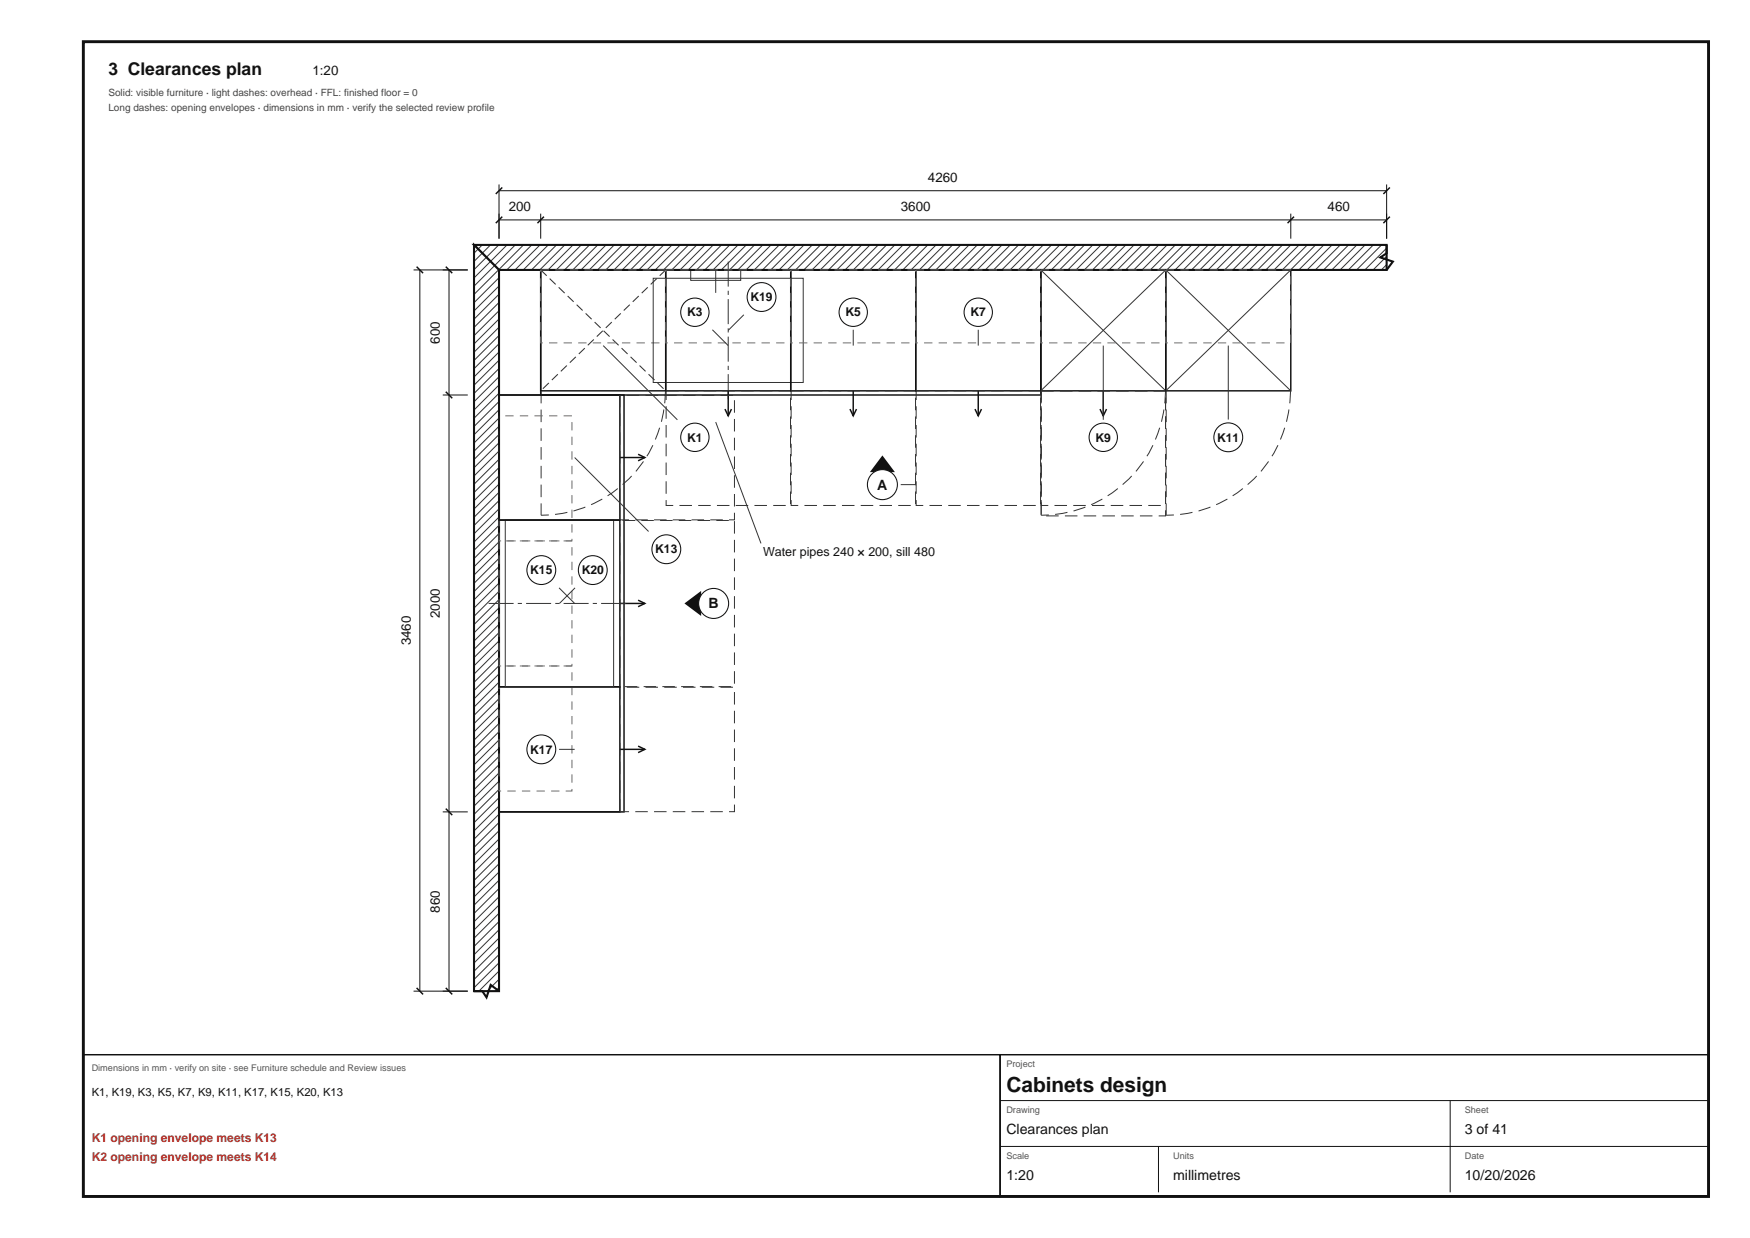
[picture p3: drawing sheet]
<svg xmlns="http://www.w3.org/2000/svg" width="420mm" height="297mm" viewBox="0 0 420 297" stroke-linecap="round" stroke-linejoin="round" font-family="sans-serif">
<path d="M20 10h390.1v277h-390.1z" fill="none" stroke="#111" stroke-width=".7" stroke-linecap="butt"/>
<path d="M113.8 58.8h219v6h-219z" fill="#fff"/>
<g fill="none" stroke="#333" stroke-width=".24">
<path d="M113.8 58.8h-.1M115.7 58.8l-2 2M117.7 58.8l-4 4M119.7 58.8l-6 5.9M121.7 58.8l-6 6M123.7 58.8l-6 6M125.6 58.8l-6 6M127.6 58.8l-6 6M129.6 58.8l-6 6M131.6 58.8l-6 6M133.6 58.8l-6 6M135.5 58.8l-6 6"/>
<path d="M137.5 58.8l-6 6M139.5 58.8l-6 6M141.5 58.8l-6 6M143.5 58.8l-6 6M145.4 58.8l-6 6M147.4 58.8l-6 6M149.4 58.8l-6 6M151.4 58.8l-6 6M153.4 58.8l-6 6M155.3 58.8l-6 6M157.3 58.8l-6 6M159.3 58.8l-6 6"/>
<path d="M161.3 58.8l-6 6M163.3 58.8l-6 6M165.2 58.8l-6 6M167.2 58.8l-6 6M169.2 58.8l-6 6M171.2 58.8l-6 6M173.2 58.8l-6 6M175.1 58.8l-6 6M177.1 58.8l-6 6M179.1 58.8l-6 6M181.1 58.8l-6 6M183.1 58.8l-6 6"/>
<path d="M185 58.8l-6 6M187 58.8l-6 6M189 58.8l-6 6M191 58.8l-6 6M193 58.8l-6 6M195 58.8l-6.1 6M196.9 58.8l-6 6M198.9 58.8l-6 6M200.9 58.8l-6 6M202.9 58.8l-6 6M204.9 58.8l-6.1 6M206.8 58.8l-6 6"/>
<path d="M208.8 58.8l-6 6M210.8 58.8l-6 6M212.8 58.8l-6 6M214.8 58.8l-6 6M216.7 58.8l-6 6M218.7 58.8l-6 6M220.7 58.8l-6 6M222.7 58.8l-6 6M224.7 58.8l-6 6M226.6 58.8l-6 6M228.6 58.8l-6 6M230.6 58.8l-6 6"/>
<path d="M232.6 58.8l-6 6M234.6 58.8l-6 6M236.5 58.8l-6 6M238.5 58.8l-6 6M240.5 58.8l-6 6M242.5 58.8l-6 6M244.5 58.8l-6 6M246.4 58.8l-6 6M248.4 58.8l-6 6M250.4 58.8l-6 6M252.4 58.8l-6 6M254.4 58.8l-6 6"/>
<path d="M256.3 58.8l-6 6M258.3 58.8l-6 6M260.3 58.8l-6 6M262.3 58.8l-6 6M264.3 58.8l-6 6M266.2 58.8l-6 6M268.2 58.8l-6 6M270.2 58.8l-6 6M272.2 58.8l-6 6M274.2 58.8l-6 6M276.1 58.8l-6 6M278.1 58.8l-6 6"/>
<path d="M280.1 58.8l-6 6M282.1 58.8l-6 6M284.1 58.8l-6 6M286 58.8l-6 6M288 58.8l-6 6M290 58.8l-6 6M292 58.8l-6 6M294 58.8l-6 6M295.9 58.8l-6 6M297.9 58.8l-6 6M299.9 58.8l-6 6M301.9 58.8l-6 6"/>
<path d="M303.9 58.8l-6 6M305.8 58.8l-6 6M307.8 58.8l-6 6M309.8 58.8l-6 6M311.8 58.8l-6 6M313.8 58.8l-6 6M315.7 58.8l-6 6M317.7 58.8l-6 6M319.7 58.8l-6 6M321.7 58.8l-6 6M323.7 58.8l-6 6M325.6 58.8l-6 6"/>
<path d="M327.6 58.8l-6 6M329.6 58.8l-6 6M331.6 58.8l-6 6M332.8 59.5l-5.2 5.3M165.8 64.8h12v2.5h-12zM332.8 61.5l-3.3 3.3M332.8 63.4l-1.3 1.4"/>
</g>
<path d="M113.8 58.8h219v6h-213zM332.8 58.8v2l-1.5 1 3 1-1.5 2" fill="none" stroke="#111" stroke-width=".5"/>
<path d="M171.8 64.8v5.5" fill="none" stroke="#333" stroke-width=".24" stroke-dasharray="6 1 1 1" stroke-linecap="butt"/>
<path d="M113.8 58.8h6v179h-6z" fill="#fff"/>
<g fill="none" stroke="#333" stroke-width=".24">
<path d="M113.8 58.8h-.1M115.7 58.8l-2 2M117.7 58.8l-4 4M119.7 58.8l-6 5.9M119.8 60.6l-6.1 6.1M119.8 62.6l-6.1 6.1M119.8 64.6l-6.1 6.1M119.8 66.6l-6.1 6.1M119.8 68.5l-6.1 6.1M119.8 70.5l-6.1 6.1M119.8 72.5l-6.1 6.1M119.8 74.5l-6.1 6.1"/>
<path d="M119.8 76.5l-6.1 6.1M119.8 78.4l-6.1 6.1M156.8 66.8h36v25h-36zM249.8 64.8l30 29 30-29M119.8 80.4l-6.1 6.1M119.8 82.4l-6.1 6.1M119.8 84.4l-6.1 6.1M119.8 86.4l-6.1 6.1M119.8 88.3l-6.1 6.1M119.8 90.3l-6.1 6.1M119.8 92.3l-6.1 6.1M119.8 94.3l-6.1 6.1"/>
<path d="M119.8 96.3l-6.1 6.1M119.8 98.3l-6.1 6.1M144.8 82.9l17.8 17.8M249.8 93.8l30-29 30 29M119.8 110.1l-6.1 6.1M119.8 100.2l-6.1 6.1M119.8 102.2l-6.1 6.1M119.8 104.2l-6.1 6.1M119.8 106.2l-6.1 6.1M119.8 108.2l-6.1 6.1M119.8 112.1l-6.1 6.1M119.8 114.1l-6.1 6.1"/>
<path d="M119.8 116.1l-6.1 6.1M119.8 118.1l-6.1 6.1M119.8 120l-6.1 6.1M119.8 122l-6.1 6.1M119.8 124l-6.1 6.1M119.8 126l-6.1 6.1M119.8 128l-6.1 6.1M119.8 129.9l-6.1 6.1M119.8 131.9l-6.1 6.1M119.8 133.9l-6.1 6.1M119.8 135.9l-6.1 6.1M119.8 137.9l-6.1 6.1"/>
<path d="M119.8 139.8l-6.1 6.1M121.3 124.8h26v40h-26zM119.8 155.7l-6.1 6.1M119.8 141.8l-6.1 6.1M119.8 143.8l-6.1 6.1M119.8 145.8l-6.1 6.1M119.8 147.8l-6.1 6.1M119.8 149.7l-6.1 6.1M119.8 151.7l-6.1 6.1M119.8 153.7l-6.1 6.1M119.8 157.7l-6.1 6.1M119.8 159.6l-6.1 6.1"/>
<path d="M119.8 169.5l-6.1 6.1M119.8 161.6l-6.1 6.1M119.8 163.6l-6.1 6.1M119.8 165.6l-6.1 6.1M119.8 167.6l-6.1 6.1M119.8 171.5l-6.1 6.1M119.8 175.5l-6.1 6.1M119.8 177.5l-6.1 6.1M119.8 179.4l-6.1 6.1M119.8 173.5l-6.1 6.1M119.8 187.4l-6.1 6.1M119.8 189.3l-6.1 6.1"/>
<path d="M119.8 191.3l-6.1 6.1M119.8 195.3l-6.1 6.1M119.8 197.3l-6.1 6.1M119.8 199.2l-6.1 6.1M119.8 185.4l-6.1 6.1M119.8 181.4l-6.1 6.1M119.8 183.4l-6.1 6.1M119.8 193.3l-6.1 6.1M119.8 201.2l-6.1 6.1M119.8 203.2l-6.1 6.1M119.8 205.2l-6.1 6.1M119.8 207.2l-6.1 6.1"/>
<path d="M119.8 209.1l-6.1 6.1M119.8 211.1l-6.1 6.1M119.8 213.1l-6.1 6.1M119.8 215.1l-6.1 6.1M119.8 217.1l-6.1 6.1M119.8 219l-6.1 6.1M119.8 221l-6.1 6.1M119.8 223l-6.1 6.1M119.8 225l-6.1 6.1M119.8 227l-6.1 6.1M119.8 228.9l-6.1 6.1M119.8 230.9l-6.1 6.1"/>
<path d="M119.8 232.9l-4.9 4.9M119.8 234.9l-2.9 2.9M119.8 236.9l-.9 .9"/>
</g>
<path d="M113.8 58.8l6 6v173h-6zM113.8 237.8h2l1 1.5 1-3 2 1.5" fill="none" stroke="#111" stroke-width=".5"/>
<g fill="none" stroke="#111" stroke-width=".35">
<path d="M120.5 52l-1.5 1.5M120.5 45l-1.5 1.5M130.5 52l-1.5 1.5M310.6 52l-1.6 1.5M333.6 52l-1.6 1.5M333.6 45l-1.6 1.5M100 64l1.5 1.5M107 64l1.5 1.5M129.8 64.8h120v30h-120zM129.8 64.8h30v29h-30zM159.8 64.8h30v29h-30zM189.8 64.8h30v29h-30z"/>
<path d="M219.8 64.8h30v29h-30zM249.8 64.8h30v29h-30zM279.8 64.8h30v29h-30zM107 94l1.5 1.5M119.8 94.8h30v100h-30zM119.8 94.8h29v30h-29zM174 98.1l.8 1.7 .8-1.7M174.8 93.8v6M204 98.1l.8 1.7 .8-1.7M204.8 93.8v6M234 98.1l.8 1.7 .8-1.7M234.8 93.8v6"/>
<path d="M264 98.1l.8 1.7 .8-1.7M264.8 93.8v6M148.8 109.8h6M153.1 109l1.7 .8-1.7 .7M119.8 124.8h29v40h-29zM148.8 144.8h6M153.1 144l1.7 .8-1.7 .8M119.8 164.8h29v30h-29zM148.8 179.8h6M153.1 179l1.7 .8-1.7 .8M107 194l1.5 1.6M100 237l1.5 1.6"/>
<path d="M107 237l1.5 1.6"/>
</g>
<path d="M129.8 64.8l30 29M159.8 64.8l-30 29" fill="none" stroke="#333" stroke-width=".25" stroke-dasharray="2 1" stroke-linecap="butt"/>
<g fill="none" stroke="#333" stroke-width=".24" stroke-dasharray="3 1.5" stroke-linecap="butt">
<path d="M129.9 93.8v29.8M148.8 94.9h27.5v29.8h-27.5zM159.7 93.8a29.9 29.9 0 0 1-29.8 29.8M159.9 93.8h29.8v27.5h-29.8zM189.9 93.8h29.8v27.5h-29.8zM219.9 93.8h29.8v27.5h-29.8zM249.9 93.8h29.8v27.5h-29.8zM249.9 93.8v29.8M249.9 93.8h29.8v30h-29.8zM279.7 93.8a29.9 29.9 0 0 1-29.8 29.8M279.9 93.8v29.8M309.7 93.8a29.9 29.9 0 0 1-29.8 29.8"/>
<path d="M148.8 124.9h27.5v39.8h-27.5zM148.8 164.9h27.5v29.8h-27.5z"/>
</g>
<path d="M129.8 64.8h30v17.5h-30zM159.8 64.8h30v17.5h-30zM189.8 64.8h30v17.5h-30zM219.8 64.8h30v17.5h-30zM249.8 64.8h30v17.5h-30zM279.8 64.8h30v17.5h-30zM119.8 99.8h17.5v30h-17.5zM119.8 129.8h17.5v30h-17.5zM119.8 159.8h17.5v30h-17.5z" fill="none" stroke="#6e6e6e" stroke-width=".24" stroke-dasharray="2 1.5" stroke-linecap="butt"/>
<path d="M174.8 62.8v33M117.3 144.8h34" fill="none" stroke="#333" stroke-width=".24" stroke-dasharray="6 1 1 1" stroke-linecap="butt"/>
<path d="M119.8 52.8h213M119.8 44.3v13M119.8 45.8h213M129.8 51.3v6M309.8 51.3v6M332.8 44.3v13M99.3 64.8h13M100.8 64.8v173M107.8 64.8v173M106.3 94.8h6M106.3 194.8h6M99.3 237.8h13" fill="none" stroke="#111" stroke-width=".24"/>
<circle cx="166.8" cy="104.9" r="3.4" fill="#fff"/>
<circle cx="166.8" cy="104.9" r="3.4" fill="none" stroke="#111" stroke-width=".25"/>
<path d="M178.5 75.5l-3.7 3.8" fill="none" stroke="#333" stroke-width=".24"/>
<circle cx="182.8" cy="71.3" r="3.5" fill="#fff"/>
<circle cx="182.8" cy="71.3" r="3.5" fill="none" stroke="#111" stroke-width=".25"/>
<path d="M171 79.1l3.8 3.8" fill="none" stroke="#333" stroke-width=".24"/>
<circle cx="166.8" cy="74.9" r="3.4" fill="#fff"/>
<circle cx="166.8" cy="74.9" r="3.4" fill="none" stroke="#111" stroke-width=".25"/>
<path d="M204.8 79.1v3.8" fill="none" stroke="#333" stroke-width=".24"/>
<circle cx="204.8" cy="74.9" r="3.4" fill="#fff"/>
<circle cx="204.8" cy="74.9" r="3.4" fill="none" stroke="#111" stroke-width=".25"/>
<path d="M234.8 79.1v3.8" fill="none" stroke="#333" stroke-width=".24"/>
<circle cx="234.8" cy="74.9" r="3.4" fill="#fff"/>
<circle cx="234.8" cy="74.9" r="3.4" fill="none" stroke="#111" stroke-width=".25"/>
<path d="M264.8 82.9v17.8" fill="none" stroke="#333" stroke-width=".24"/>
<circle cx="264.8" cy="104.9" r="3.4" fill="#fff"/>
<circle cx="264.8" cy="104.9" r="3.4" fill="none" stroke="#111" stroke-width=".25"/>
<path d="M294.8 82.9v17.8" fill="none" stroke="#333" stroke-width=".24"/>
<circle cx="294.8" cy="104.9" r="3.5" fill="#fff"/>
<circle cx="294.8" cy="104.9" r="3.5" fill="none" stroke="#111" stroke-width=".25"/>
<path d="M134.2 179.8h3.7" fill="none" stroke="#333" stroke-width=".24"/>
<circle cx="129.9" cy="179.8" r="3.5" fill="#fff"/>
<circle cx="129.9" cy="179.8" r="3.5" fill="none" stroke="#111" stroke-width=".25"/>
<path d="M134.2 141l3.7 3.8" fill="none" stroke="#333" stroke-width=".24"/>
<circle cx="129.9" cy="136.8" r="3.5" fill="#fff"/>
<circle cx="129.9" cy="136.8" r="3.5" fill="none" stroke="#111" stroke-width=".25"/>
<path d="M138 141l-3.7 3.8" fill="none" stroke="#333" stroke-width=".24"/>
<circle cx="142.3" cy="136.8" r="3.5" fill="#fff"/>
<circle cx="142.3" cy="136.8" r="3.5" fill="none" stroke="#111" stroke-width=".25"/>
<path d="M137.9 109.8l17.8 17.7" fill="none" stroke="#333" stroke-width=".24"/>
<circle cx="159.9" cy="131.8" r="3.5" fill="#fff"/>
<circle cx="159.9" cy="131.8" r="3.5" fill="none" stroke="#111" stroke-width=".25"/>
<path d="M171.8 101.3l10.8 29.1M216.2 116.3h3.6" fill="none" stroke="#333" stroke-width=".24"/>
<path d="M211.8 109.3l3 4h-6z" fill="#111"/>
<circle cx="211.8" cy="116.3" r="3.6" fill="#fff"/>
<circle cx="211.8" cy="116.3" r="3.6" fill="none" stroke="#111" stroke-width=".25"/>
<path d="M164.3 144.8l4-3v6z" fill="#111"/>
<circle cx="171.3" cy="144.8" r="3.6" fill="#fff"/>
<circle cx="171.3" cy="144.8" r="3.6" fill="none" stroke="#111" stroke-width=".25"/>
<path d="M20 253h220v34h-220zM240 253h170.1v34h-170.1z" fill="none" stroke="#111" stroke-width=".35"/>
<path d="M240 264h170.1M240 275h170.1M278 275v11M348 264v22" fill="none" stroke="#111" stroke-width=".24"/>
<text font-size="5" fill="#111" x="241.5" y="262">Cabinets design</text>
<text font-size="4.2" fill="#111" x="26" y="18">3 Clearances plan</text>
<g font-size="3.4" fill="#111">
<text x="210.5" y="117.5">A</text>
<text x="170" y="146">B</text>
<text x="241.5" y="272">Clearances plan</text>
<text x="351.5" y="272">3 of 41</text>
<text x="241.5" y="283">1:20</text>
<text x="281.5" y="283">millimetres</text>
<text x="351.5" y="283">10/20/2026</text>
</g>
<g font-size="3.2" fill="#111">
<text x="75" y="18">1:20</text>
<text x="222.7" y="43.6">4260</text>
<text x="122.1" y="50.6">200</text>
<text x="216.2" y="50.6">3600</text>
<text x="318.6" y="50.6">460</text>
<text x="105.6" y="82.4" transform="rotate(-90 105.6 82.4)">600</text>
<text x="105.6" y="148.3" transform="rotate(-90 105.6 148.3)">2000</text>
<text x="98.6" y="154.8" transform="rotate(-90 98.6 154.8)">3460</text>
<text x="105.6" y="218.9" transform="rotate(-90 105.6 218.9)">860</text>
</g>
<text font-size="3" fill="#111" x="183.1" y="133.3">Water pipes 240 × 200, sill 480</text>
<g font-size="2.9" fill="#111">
<text x="164.9" y="75.9">K3</text>
<text x="180.1" y="72.3">K19</text>
<text x="202.9" y="75.9">K5</text>
<text x="232.9" y="75.9">K7</text>
<text x="164.9" y="105.9">K1</text>
<text x="262.9" y="105.9">K9</text>
<text x="292.1" y="105.9">K11</text>
<text x="127.3" y="137.8">K15</text>
<text x="139.6" y="137.8">K20</text>
<text x="157.3" y="132.8">K13</text>
<text x="127.3" y="180.8">K17</text>
</g>
<g font-size="2.9" fill="#b3261e">
<text x="22" y="274">K1 opening envelope meets K13</text>
<text x="22" y="278.6">K2 opening envelope meets K14</text>
</g>
<text font-size="2.7" fill="#111" x="22" y="263">K1, K19, K3, K5, K7, K9, K11, K17, K15, K20, K13</text>
<g font-size="2.4" fill="#444">
<text x="26" y="23">Solid: visible furniture · light dashes: overhead · FFL: finished floor = 0</text>
<text x="26" y="26.6">Long dashes: opening envelopes · dimensions in mm · verify the selected review profile</text>
</g>
<g font-size="2.2" fill="#555">
<text x="22" y="257">Dimensions in mm · verify on site · see Furniture schedule and Review issues</text>
<text x="241.5" y="256">Project</text>
<text x="241.5" y="267">Drawing</text>
<text x="351.5" y="267">Sheet</text>
<text x="241.5" y="278">Scale</text>
<text x="281.5" y="278">Units</text>
<text x="351.5" y="278">Date</text>
</g>
</svg>
